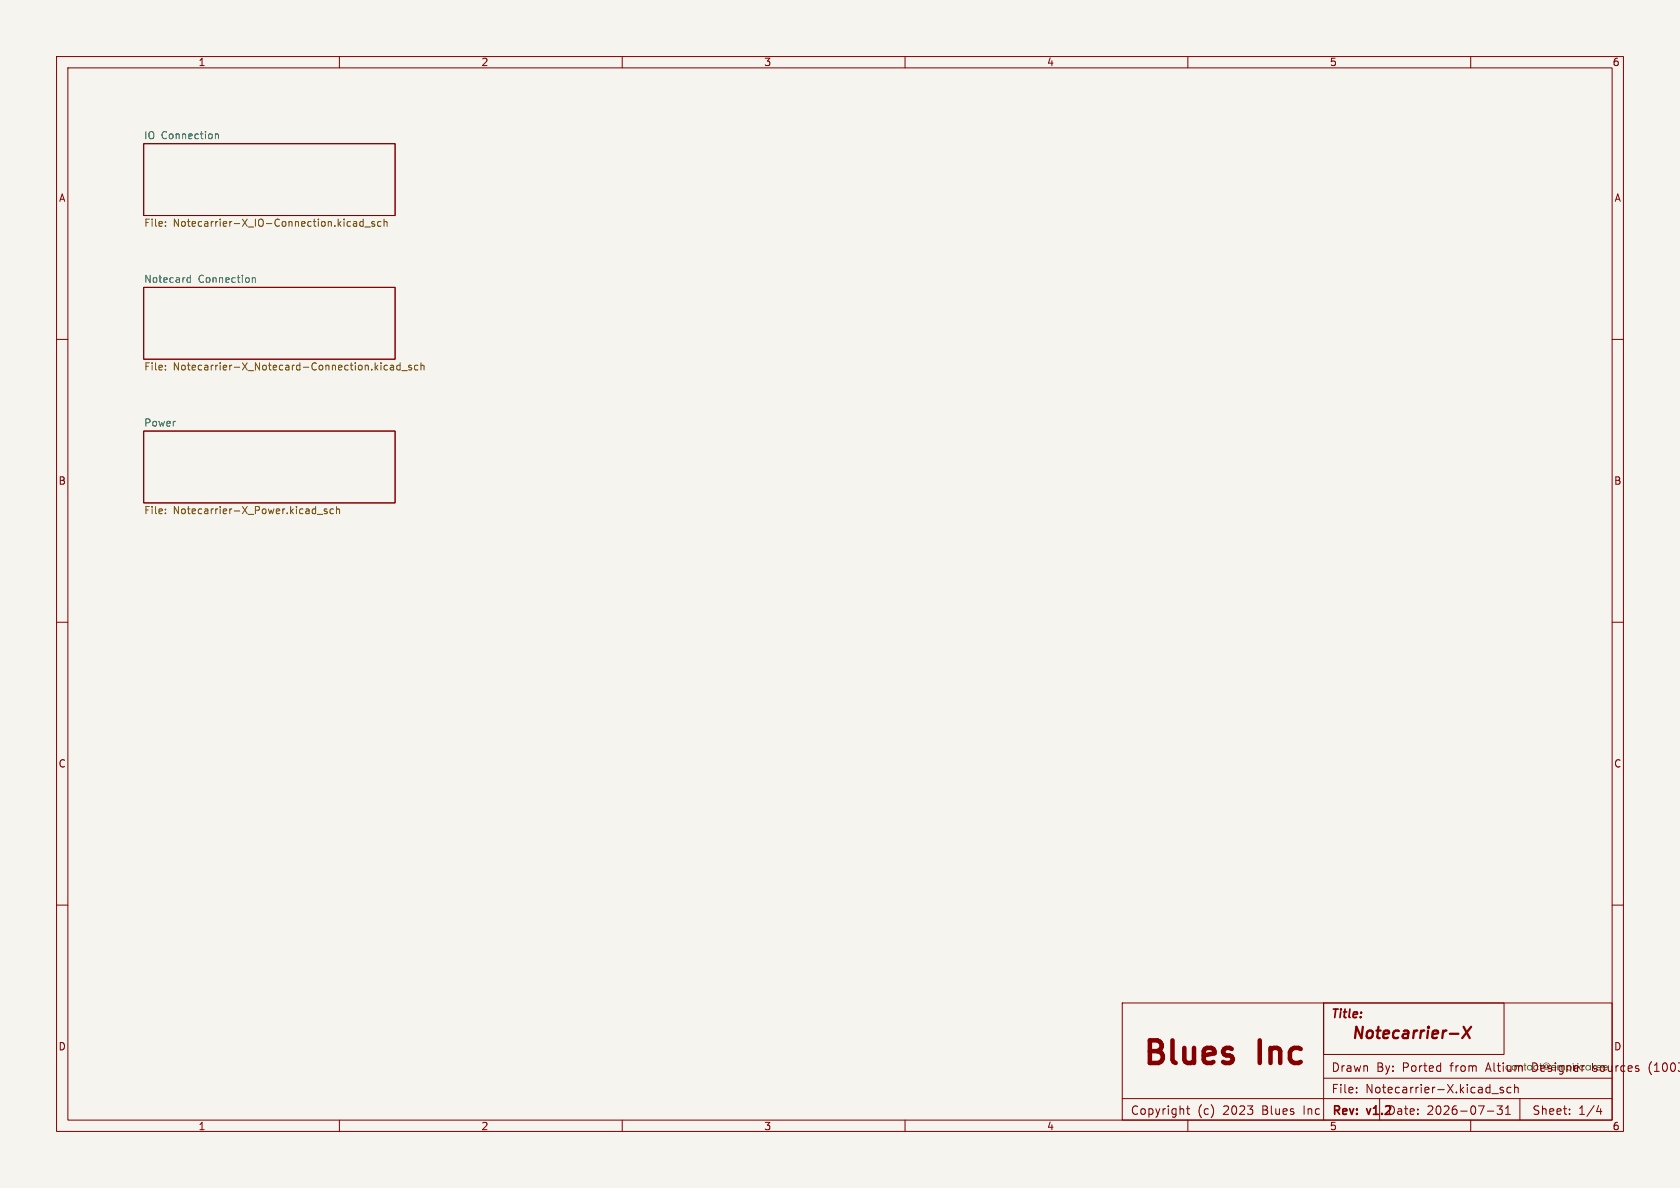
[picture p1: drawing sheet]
<svg xmlns="http://www.w3.org/2000/svg" width="297mm" height="210mm" viewBox="0 0 297 210" stroke-linecap="round" stroke-linejoin="round" font-family="sans-serif">
<path d="M0 0h297v210h-297z" fill="#f5f4ef" stroke="#f5f4ef" stroke-width=".18"/>
<g fill="none" stroke="#840000" stroke-width=".18">
<path d="M10 10h277v190h-277zM12 12h273v186h-273zM60 10v2M110 10v2M160 10v2M210 10v2M260 10v2M10 60h2M285 60h2M10 110h2M285 110h2M10 160h2"/>
<path d="M198.4 177.3h86.6v20.7h-86.6zM285 160h2M60 198v2M110 198v2M160 198v2M198.4 194.2h86.6M210 198v2M239.8 193.1v.1M239.8 192.3v.1M260 198v2M262.9 196.4h1.2M263.8 193.3h1.1"/>
<path d="M264.7 195.5h.9l-.5 .6 .4 .1v.7l-.2 .1h-.4l-.2-.1M265.8 192.3l-.4-.1-.2 .2 .1 .2 .5 .2v.3h-.6M266.2 197h.8M266.2 195.9l.4-.4v1.5M267.1 192.3l-.4-.1-.3 .3v.4l.1 .2h.6M267.8 192.3l.2-.1 .3 .1 .1 .9M267.8 191.7v1.5M277.5 196.9v.1M277.5 196.1v.1M282.6 195.4l-.3 1.1h.9M283 196v1"/>
</g>
<path d="M256.3 182.7h1.5M258.7 181.5l1.1 2M260.1 181.5l-1.6 2" fill="none" stroke="#840000" stroke-width=".4"/>
<g fill="#281c2d">
<path d="M269.5 187.9h.1v.4h.2v.1h-.2l.1 .7 .1 .1h-.3v-.8h-.1v-.1h.1z"/>
<path d="M270.1 188.4l.3-.1 .4 .1v-.1h.1v.9h-.1v-.1l-.3 .1h-.3l-.3-.4h.2a.34 .34 0 0 0 .5 .3 .34 .34 0 0 0 0-.6 .34 .34 0 0 0-.5 .2l-.2 .1z"/>
<path d="M280.4 188.4l.3-.1 .4 .1v-.1h.1v.9h-.1v-.1l-.3 .1h-.3l-.2-.4h.1a.34 .34 0 0 0 .5 .3 .34 .34 0 0 0 .1-.6 .34 .34 0 0 0-.6 .2l-.1 .1z"/>
<path d="M281.4 187.9h.2v1.3h-.2z"/>
</g>
<path d="M25.4 25.4h44.4v12.7h-44.4zM25.4 50.8h44.4v12.7h-44.4zM25.4 76.2h44.4v12.7h-44.4zM234 177.3h31.9v9.1h-31.9zM234 177.3v20.7M209.8 196h.5M210 195.5v1.3l.3 .2M234 190.6h51M243.9 194.2v3.8M268.7 194.2v3.8M291.6 188.3v1" fill="none" stroke="#840000" stroke-width=".18"/>
<path d="M38.1 23.7v.8M38.1 23.8l.2-.1h.3v.8M33.1 49.7l.2 .2h.4M33.7 48.7v1.2M33.7 49.1h-.4l-.2 .2M44.6 49.2l.2-.1h.3l.1 .8M44.6 49.1v.8" fill="none" stroke="#006464" stroke-width=".18"/>
<g fill="none" stroke="#725600" stroke-width=".18">
<path d="M29.2 39.9v.1M29.2 39.2v.1M62.5 39.2h.5l.1 .8M63.1 39.5h-.5l-.1 .2 .1 .3 .5-.1M64.2 39.2h-.4l-.2 .2 .1 .5h.5M64.2 38.7v1.3M66.2 39.2h-.3l-.2 .1 .1 .2 .4 .1v.3h-.5M67.3 39.2h-.3l-.3 .2 .2 .5h.4M67.9 39.3l.2-.1h.3v.8M67.9 38.7v1.3M64.5 40.1h1M29.2 64.6v.1"/>
<path d="M29.2 65.3v.1M68.5 64.6h-.4l-.2 .2 .1 .5h.5M69 64.6h.5l.1 .8M69.6 64.9h-.4l-.2 .2 .2 .3 .4-.1M70.7 64.6h-.3l-.3 .2 .2 .5h.4M70.7 64.1v1.3M71 65.5h1M72.7 64.6h-.3l-.2 .1 .1 .2 .4 .1v.3h-.5M73.9 64.6h-.4l-.2 .2 .1 .5h.5M74.4 64.7l.2-.1h.3l.1 .8M74.4 64.1v1.3M29.2 90v.1"/>
<path d="M29.2 90.7v.1M56.1 90.9h1M57.8 90h-.3l-.2 .1 .1 .2 .4 .1v.3h-.5M58.9 90h-.3l-.3 .2 .2 .5h.4M59.5 90.1l.2-.1h.3v.8M59.5 89.5v1.3"/>
</g>
<g font-size="5.6" fill="#840000">
<text x="201.8" y="189.3">Blues</text>
<text x="222.8" y="189.3">Inc</text>
</g>
<text font-size="2.8" fill="#840000" x="238.7" y="184.2">Notecarrier-X</text>
<g font-size="2.1" fill="#840000">
<text x="235.2" y="180.4">Title:</text>
<text x="235.3" y="189.7">Drawn</text>
<text x="243.3" y="189.7">By:</text>
<text x="248" y="189.7">Ported</text>
<text x="256.6" y="189.7">from</text>
<text x="263" y="189.7">Altium</text>
<text x="271.3" y="189.7">Designer</text>
<text x="282.2" y="189.7">sources</text>
<text x="292.2" y="189.7">(10037</text>
<text x="199.8" y="197.3">Copyright</text>
<text x="211.7" y="197.3">(c)</text>
<text x="216.3" y="197.3">2023</text>
<text x="223.3" y="197.3">Blues</text>
<text x="230.7" y="197.3">Inc</text>
<text x="235.3" y="193.5">File:</text>
<text x="235.4" y="197.5">Rev:</text>
<text x="241.4" y="193.5">Notecarrier-X.kicad_sch</text>
<text x="241.8" y="197.5">v1.2Date:</text>
<text x="252.2" y="197.3">2026-07-31</text>
<text x="270.8" y="197.3">Sheet:</text>
<text x="279" y="197.3">1/4</text>
</g>
<g font-size="1.8" fill="#840000">
<text x="35" y="11.9">1</text>
<text x="85" y="11.9">2</text>
<text x="135" y="11.9">3</text>
<text x="185" y="11.9">4</text>
<text x="235" y="11.9">5</text>
<text x="285" y="11.9">6</text>
<text x="10.3" y="35.9">A</text>
<text x="285.3" y="35.9">A</text>
<text x="10.3" y="85.9">B</text>
<text x="285.3" y="85.9">B</text>
<text x="10.3" y="135.9">C</text>
<text x="285.3" y="135.9">C</text>
<text x="10.3" y="185.9">D</text>
<text x="285.3" y="185.9">D</text>
<text x="35" y="200">1</text>
<text x="85" y="200">2</text>
<text x="135" y="200">3</text>
<text x="185" y="200">4</text>
<text x="235" y="200">5</text>
<text x="285" y="200">6</text>
</g>
<g font-size="1.8" fill="#006464">
<text x="25.4" y="24.7">IO</text>
<text x="28.5" y="24.7">Connection</text>
<text x="25.4" y="50.1">Notecard</text>
<text x="35" y="50.1">Connection</text>
<text x="25.4" y="75.5">Power</text>
</g>
<g font-size="1.8" fill="#725600">
<text x="25.4" y="40.4">File:</text>
<text x="30.6" y="40.4">Notecarrier-X_IO-Connection.kicad_sch</text>
<text x="25.4" y="65.8">File:</text>
<text x="30.6" y="65.8">Notecarrier-X_Notecard-Connection.kicad_sch</text>
<text x="25.4" y="91.2">File:</text>
<text x="30.6" y="91.2">Notecarrier-X_Power.kicad_sch</text>
</g>
</svg>
